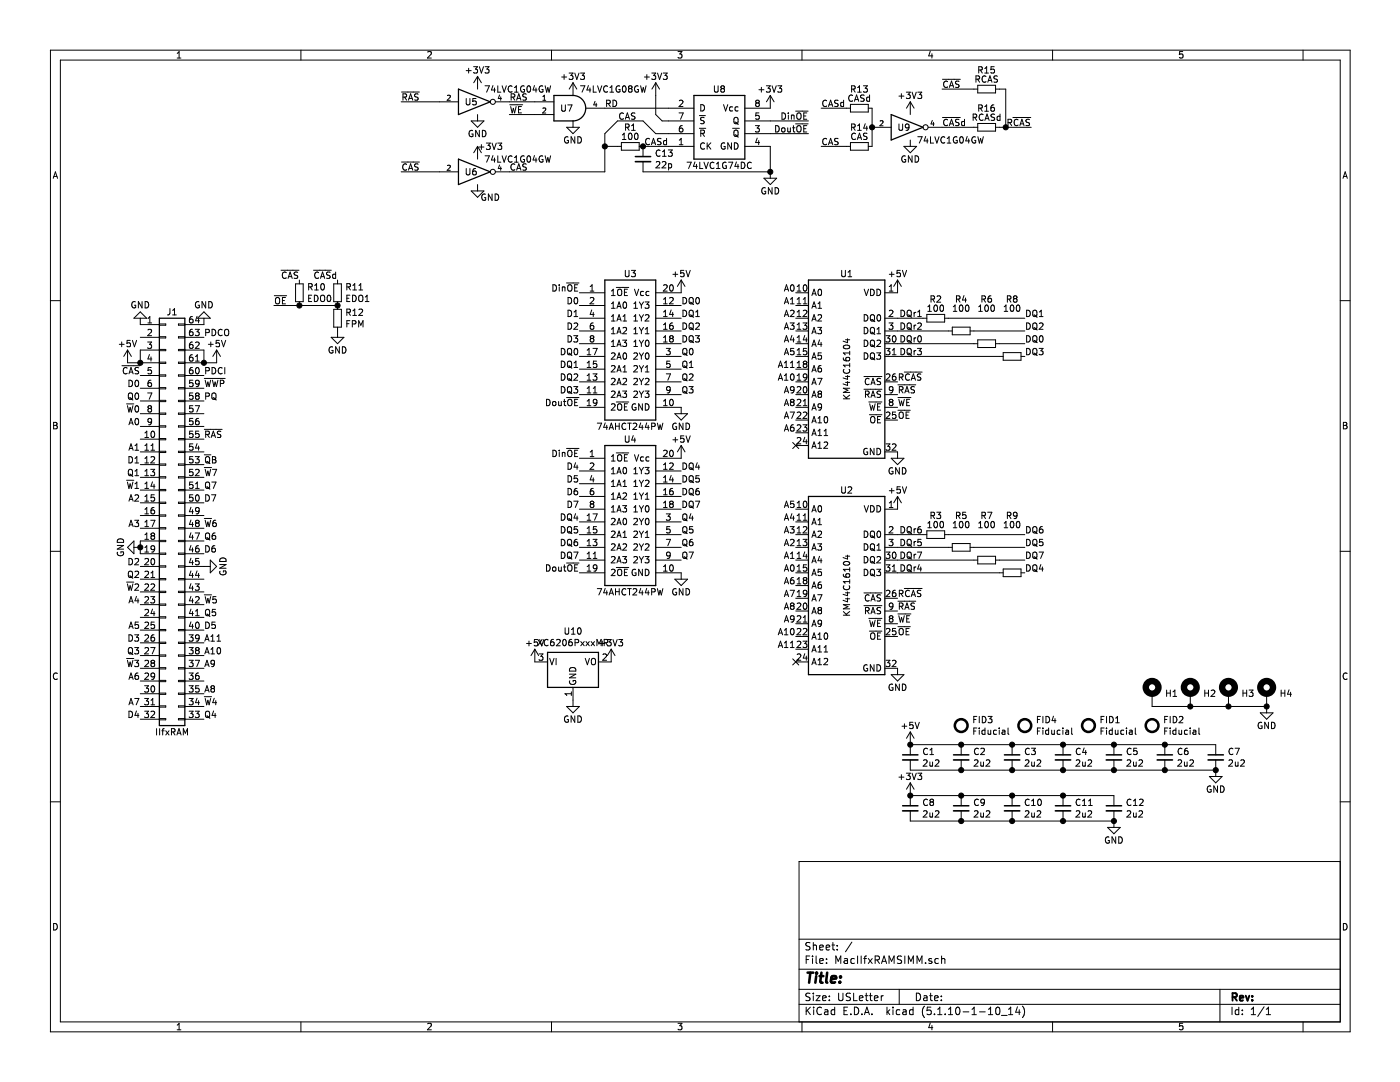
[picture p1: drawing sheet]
EESchema Schematic File Version 4
EELAYER 30 0
EELAYER END
$Descr USLetter 11000 8500
encoding utf-8
Sheet 1 1
Title ""
Date ""
Rev ""
Comp ""
Comment1 ""
Comment2 ""
Comment3 ""
Comment4 ""
$EndDescr
$Comp
L Connector_Generic:Conn_02x32_Counter_Clockwise J1
U 1 1
P 1300 4050
F 0 "J1" H 1350 5650 50  0000 C CNN
F 1 "IIfxRAM" H 1350 2350 50  0000 C CNN
F 2 "stdpads:MacIIROMSIMM_Edge" H 1300 4050 50  0001 C CNN
F 3 "~" H 1300 4050 50  0001 C CNN
	1    1300 4050
	1    0    0    -1  
$EndComp
$Comp
L Mechanical:MountingHole_Pad H3
U 1 1
P 9650 5450
F 0 "H3" H 9750 5453 50  0000 L CNN
F 1 " " H 9750 5408 50  0001 L CNN
F 2 "stdpads:PasteHole_1.1mm_PTH" H 9650 5450 50  0001 C CNN
F 3 "~" H 9650 5450 50  0001 C CNN
	1    9650 5450
	1    0    0    -1  
$EndComp
$Comp
L Mechanical:MountingHole_Pad H4
U 1 1
P 9950 5450
F 0 "H4" H 10050 5453 50  0000 L CNN
F 1 " " H 10050 5408 50  0001 L CNN
F 2 "stdpads:PasteHole_1.1mm_PTH" H 9950 5450 50  0001 C CNN
F 3 "~" H 9950 5450 50  0001 C CNN
	1    9950 5450
	1    0    0    -1  
$EndComp
$Comp
L power:GND #PWR0145
U 1 1
P 9950 5550
F 0 "#PWR0145" H 9950 5300 50  0001 C CNN
F 1 "GND" H 9950 5400 50  0000 C CNN
F 2 "" H 9950 5550 50  0001 C CNN
F 3 "" H 9950 5550 50  0001 C CNN
	1    9950 5550
	-1   0    0    -1  
$EndComp
$Comp
L Mechanical:MountingHole_Pad H2
U 1 1
P 9350 5450
F 0 "H2" H 9450 5453 50  0000 L CNN
F 1 " " H 9450 5408 50  0001 L CNN
F 2 "stdpads:PasteHole_1.1mm_PTH" H 9350 5450 50  0001 C CNN
F 3 "~" H 9350 5450 50  0001 C CNN
	1    9350 5450
	1    0    0    -1  
$EndComp
$Comp
L Mechanical:MountingHole_Pad H1
U 1 1
P 9050 5450
F 0 "H1" H 9150 5453 50  0000 L CNN
F 1 " " H 9150 5408 50  0001 L CNN
F 2 "stdpads:PasteHole_1.1mm_PTH" H 9050 5450 50  0001 C CNN
F 3 "~" H 9050 5450 50  0001 C CNN
	1    9050 5450
	1    0    0    -1  
$EndComp
Wire Wire Line
	9050 5550 9350 5550
Connection ~ 9350 5550
Wire Wire Line
	9350 5550 9650 5550
Connection ~ 9650 5550
Wire Wire Line
	9650 5550 9950 5550
Connection ~ 9950 5550
$Comp
L power:GND #PWR0101
U 1 1
P 1100 2550
F 0 "#PWR0101" H 1100 2300 50  0001 C CNN
F 1 "GND" H 1100 2400 50  0000 C CNN
F 2 "" H 1100 2550 50  0001 C CNN
F 3 "" H 1100 2550 50  0001 C CNN
	1    1100 2550
	-1   0    0    1   
$EndComp
$Comp
L power:GND #PWR0102
U 1 1
P 1100 4300
F 0 "#PWR0102" H 1100 4050 50  0001 C CNN
F 1 "GND" H 1100 4150 50  0000 C CNN
F 2 "" H 1100 4300 50  0001 C CNN
F 3 "" H 1100 4300 50  0001 C CNN
	1    1100 4300
	0    1    1    0   
$EndComp
Wire Wire Line
	1100 4250 1100 4300
$Comp
L power:+5V #PWR0103
U 1 1
P 1000 2850
F 0 "#PWR0103" H 1000 2700 50  0001 C CNN
F 1 "+5V" H 1000 3000 50  0000 C CNN
F 2 "" H 1000 2850 50  0001 C CNN
F 3 "" H 1000 2850 50  0001 C CNN
	1    1000 2850
	1    0    0    -1  
$EndComp
Wire Wire Line
	1000 2850 1100 2850
Wire Wire Line
	1100 2750 1100 2850
Connection ~ 1100 2850
Text Label 1100 2950 2    50   ~ 0
~CAS~
Text Label 1100 3050 2    50   ~ 0
D0
Text Label 1100 3150 2    50   ~ 0
Q0
Text Label 1100 3250 2    50   ~ 0
~W~0
$Comp
L power:GND #PWR0104
U 1 1
P 1600 2550
F 0 "#PWR0104" H 1600 2300 50  0001 C CNN
F 1 "GND" H 1600 2400 50  0000 C CNN
F 2 "" H 1600 2550 50  0001 C CNN
F 3 "" H 1600 2550 50  0001 C CNN
	1    1600 2550
	-1   0    0    1   
$EndComp
$Comp
L power:+5V #PWR0105
U 1 1
P 1700 2850
F 0 "#PWR0105" H 1700 2700 50  0001 C CNN
F 1 "+5V" H 1700 3000 50  0000 C CNN
F 2 "" H 1700 2850 50  0001 C CNN
F 3 "" H 1700 2850 50  0001 C CNN
	1    1700 2850
	-1   0    0    -1  
$EndComp
Wire Wire Line
	1700 2850 1600 2850
Wire Wire Line
	1600 2750 1600 2850
Connection ~ 1600 2850
$Comp
L power:GND #PWR0106
U 1 1
P 1600 4450
F 0 "#PWR0106" H 1600 4200 50  0001 C CNN
F 1 "GND" H 1600 4300 50  0000 C CNN
F 2 "" H 1600 4450 50  0001 C CNN
F 3 "" H 1600 4450 50  0001 C CNN
	1    1600 4450
	0    -1   -1   0   
$EndComp
Text Label 1100 3350 2    50   ~ 0
A0
Text Label 1100 3550 2    50   ~ 0
A1
Text Label 1100 3650 2    50   ~ 0
D1
Text Label 1100 3750 2    50   ~ 0
Q1
Text Label 1100 3850 2    50   ~ 0
~W~1
Text Label 1100 3950 2    50   ~ 0
A2
Text Label 1100 4150 2    50   ~ 0
A3
Text Label 1100 4450 2    50   ~ 0
D2
Text Label 1100 4550 2    50   ~ 0
Q2
Text Label 1100 4650 2    50   ~ 0
~W~2
Text Label 1100 4750 2    50   ~ 0
A4
Connection ~ 1100 4300
Wire Wire Line
	1100 4300 1100 4350
Text Label 1100 4950 2    50   ~ 0
A5
Text Label 1100 5050 2    50   ~ 0
D3
Text Label 1100 5150 2    50   ~ 0
Q3
Text Label 1100 5250 2    50   ~ 0
~W~3
Text Label 1100 5350 2    50   ~ 0
A6
Text Label 1100 5550 2    50   ~ 0
A7
Text Label 1100 5650 2    50   ~ 0
D4
Text Label 1600 5650 0    50   ~ 0
Q4
Text Label 1600 5550 0    50   ~ 0
~W~4
Text Label 1600 5450 0    50   ~ 0
A8
Text Label 1600 5250 0    50   ~ 0
A9
Text Label 1600 5150 0    50   ~ 0
A10
Text Label 1600 5050 0    50   ~ 0
A11
Text Label 1600 4950 0    50   ~ 0
D5
Text Label 1600 4850 0    50   ~ 0
Q5
Text Label 1600 4750 0    50   ~ 0
~W~5
Text Label 1600 4350 0    50   ~ 0
D6
Text Label 1600 4250 0    50   ~ 0
Q6
Text Label 1600 4150 0    50   ~ 0
~W~6
Text Label 1600 3950 0    50   ~ 0
D7
Text Label 1600 3850 0    50   ~ 0
Q7
Text Label 1600 3750 0    50   ~ 0
~W~7
Text Label 1600 3650 0    50   ~ 0
~Q~B
Text Label 1600 3450 0    50   ~ 0
~RAS~
Text Label 1600 3150 0    50   ~ 0
PQ
Text Label 1600 3050 0    50   ~ 0
~WWP~
Text Label 1600 2950 0    50   ~ 0
PDCI
Text Label 1600 2650 0    50   ~ 0
PDCO
Text Label 4000 800  0    50   ~ 0
RAS
Text Label 6350 1050 2    50   ~ 0
Dout~OE~
Text Label 6350 950  2    50   ~ 0
Din~OE~
Text Label 4000 900  0    50   ~ 0
~WE~
Text Label 4750 850  0    50   ~ 0
RD
Wire Wire Line
	4000 800  4200 800 
Wire Wire Line
	4200 900  4000 900 
Wire Wire Line
	6050 1050 6350 1050
Wire Wire Line
	6050 950  6350 950 
$Comp
L power:+5V #PWR0112
U 1 1
P 7150 5850
F 0 "#PWR0112" H 7150 5700 50  0001 C CNN
F 1 "+5V" H 7150 6000 50  0000 C CNN
F 2 "" H 7150 5850 50  0001 C CNN
F 3 "" H 7150 5850 50  0001 C CNN
	1    7150 5850
	-1   0    0    -1  
$EndComp
$Comp
L Device:C_Small C6
U 1 1
P 9150 5950
F 0 "C6" H 9242 5996 50  0000 L CNN
F 1 "2u2" H 9242 5905 50  0000 L CNN
F 2 "stdpads:C_0805" H 9150 5950 50  0001 C CNN
F 3 "~" H 9150 5950 50  0001 C CNN
	1    9150 5950
	1    0    0    -1  
$EndComp
$Comp
L power:GND #PWR0113
U 1 1
P 9550 6050
F 0 "#PWR0113" H 9550 5800 50  0001 C CNN
F 1 "GND" H 9550 5900 50  0000 C CNN
F 2 "" H 9550 6050 50  0001 C CNN
F 3 "" H 9550 6050 50  0001 C CNN
	1    9550 6050
	1    0    0    -1  
$EndComp
Connection ~ 9150 5850
Wire Wire Line
	8750 6050 9150 6050
Wire Wire Line
	8750 5850 9150 5850
$Comp
L Device:C_Small C5
U 1 1
P 8750 5950
F 0 "C5" H 8842 5996 50  0000 L CNN
F 1 "2u2" H 8842 5905 50  0000 L CNN
F 2 "stdpads:C_0805" H 8750 5950 50  0001 C CNN
F 3 "~" H 8750 5950 50  0001 C CNN
	1    8750 5950
	1    0    0    -1  
$EndComp
Wire Wire Line
	9150 5850 9550 5850
$Comp
L Device:C_Small C7
U 1 1
P 9550 5950
F 0 "C7" H 9642 5996 50  0000 L CNN
F 1 "2u2" H 9642 5905 50  0000 L CNN
F 2 "stdpads:C_0805" H 9550 5950 50  0001 C CNN
F 3 "~" H 9550 5950 50  0001 C CNN
	1    9550 5950
	1    0    0    -1  
$EndComp
Connection ~ 9150 6050
Wire Wire Line
	9150 6050 9550 6050
Connection ~ 8750 5850
Connection ~ 8750 6050
Wire Wire Line
	7150 5850 7550 5850
Wire Wire Line
	7150 6050 7550 6050
$Comp
L Device:C_Small C2
U 1 1
P 7550 5950
F 0 "C2" H 7642 5996 50  0000 L CNN
F 1 "2u2" H 7642 5905 50  0000 L CNN
F 2 "stdpads:C_0805" H 7550 5950 50  0001 C CNN
F 3 "~" H 7550 5950 50  0001 C CNN
	1    7550 5950
	1    0    0    -1  
$EndComp
$Comp
L Device:C_Small C4
U 1 1
P 8350 5950
F 0 "C4" H 8442 5996 50  0000 L CNN
F 1 "2u2" H 8442 5905 50  0000 L CNN
F 2 "stdpads:C_0805" H 8350 5950 50  0001 C CNN
F 3 "~" H 8350 5950 50  0001 C CNN
	1    8350 5950
	1    0    0    -1  
$EndComp
$Comp
L Device:C_Small C1
U 1 1
P 7150 5950
F 0 "C1" H 7242 5996 50  0000 L CNN
F 1 "2u2" H 7242 5905 50  0000 L CNN
F 2 "stdpads:C_0805" H 7150 5950 50  0001 C CNN
F 3 "~" H 7150 5950 50  0001 C CNN
	1    7150 5950
	1    0    0    -1  
$EndComp
$Comp
L Device:C_Small C3
U 1 1
P 7950 5950
F 0 "C3" H 8042 5996 50  0000 L CNN
F 1 "2u2" H 8042 5905 50  0000 L CNN
F 2 "stdpads:C_0805" H 7950 5950 50  0001 C CNN
F 3 "~" H 7950 5950 50  0001 C CNN
	1    7950 5950
	1    0    0    -1  
$EndComp
Connection ~ 8350 5850
Wire Wire Line
	8350 5850 8750 5850
Connection ~ 8350 6050
Wire Wire Line
	8350 6050 8750 6050
Connection ~ 7950 5850
Wire Wire Line
	7950 5850 8350 5850
Connection ~ 7950 6050
Wire Wire Line
	7950 6050 8350 6050
Connection ~ 7550 5850
Wire Wire Line
	7550 5850 7950 5850
Connection ~ 7550 6050
Wire Wire Line
	7550 6050 7950 6050
Connection ~ 7150 5850
$Comp
L Mechanical:Fiducial FID4
U 1 1
P 8050 5700
F 0 "FID4" H 8135 5746 50  0000 L CNN
F 1 "Fiducial" H 8135 5655 50  0000 L CNN
F 2 "stdpads:Fiducial" H 8050 5700 50  0001 C CNN
F 3 "~" H 8050 5700 50  0001 C CNN
	1    8050 5700
	1    0    0    -1  
$EndComp
$Comp
L Mechanical:Fiducial FID3
U 1 1
P 7550 5700
F 0 "FID3" H 7635 5746 50  0000 L CNN
F 1 "Fiducial" H 7635 5655 50  0000 L CNN
F 2 "stdpads:Fiducial" H 7550 5700 50  0001 C CNN
F 3 "~" H 7550 5700 50  0001 C CNN
	1    7550 5700
	1    0    0    -1  
$EndComp
$Comp
L Mechanical:Fiducial FID2
U 1 1
P 9050 5700
F 0 "FID2" H 9135 5746 50  0000 L CNN
F 1 "Fiducial" H 9135 5655 50  0000 L CNN
F 2 "stdpads:Fiducial" H 9050 5700 50  0001 C CNN
F 3 "~" H 9050 5700 50  0001 C CNN
	1    9050 5700
	1    0    0    -1  
$EndComp
$Comp
L Mechanical:Fiducial FID1
U 1 1
P 8550 5700
F 0 "FID1" H 8635 5746 50  0000 L CNN
F 1 "Fiducial" H 8635 5655 50  0000 L CNN
F 2 "stdpads:Fiducial" H 8550 5700 50  0001 C CNN
F 3 "~" H 8550 5700 50  0001 C CNN
	1    8550 5700
	1    0    0    -1  
$EndComp
$Comp
L power:GND #PWR0118
U 1 1
P 4500 950
F 0 "#PWR0118" H 4500 700 50  0001 C CNN
F 1 "GND" H 4500 800 50  0000 C CNN
F 2 "" H 4500 950 50  0001 C CNN
F 3 "" H 4500 950 50  0001 C CNN
	1    4500 950 
	1    0    0    -1  
$EndComp
$Comp
L 74xGxx:74AHC1G08 U7
U 1 1
P 4500 850
F 0 "U7" H 4450 850 50  0000 C CNN
F 1 "74LVC1G08GW" H 4550 1000 50  0000 L CNN
F 2 "stdpads:SOT-353" H 4500 850 50  0001 C CNN
F 3 "http://www.ti.com/lit/sg/scyt129e/scyt129e.pdf" H 4500 850 50  0001 C CNN
	1    4500 850 
	1    0    0    -1  
$EndComp
$Comp
L 74xGxx:74AHCT1G04 U5
U 1 1
P 3750 800
F 0 "U5" H 3700 800 50  0000 C CNN
F 1 "74LVC1G04GW" H 3800 900 50  0000 L CNN
F 2 "stdpads:SOT-353" H 3750 800 50  0001 C CNN
F 3 "http://www.ti.com/lit/sg/scyt129e/scyt129e.pdf" H 3750 800 50  0001 C CNN
	1    3750 800 
	1    0    0    -1  
$EndComp
$Comp
L power:GND #PWR0119
U 1 1
P 3750 900
F 0 "#PWR0119" H 3750 650 50  0001 C CNN
F 1 "GND" H 3750 750 50  0000 C CNN
F 2 "" H 3750 900 50  0001 C CNN
F 3 "" H 3750 900 50  0001 C CNN
	1    3750 900 
	1    0    0    -1  
$EndComp
Wire Wire Line
	3150 800  3450 800 
Text Label 3150 800  0    50   ~ 0
~RAS~
$Comp
L power:GND #PWR0122
U 1 1
P 3750 1450
F 0 "#PWR0122" H 3750 1200 50  0001 C CNN
F 1 "GND" H 3850 1350 50  0000 C CNN
F 2 "" H 3750 1450 50  0001 C CNN
F 3 "" H 3750 1450 50  0001 C CNN
	1    3750 1450
	1    0    0    -1  
$EndComp
$Comp
L GW_RAM:DRAM-16Mx4-SOP-32 U1
U 1 1
P 6650 2900
F 0 "U1" H 6650 3650 50  0000 C CNN
F 1 "KM44C16104" V 6650 2900 50  0000 C CNN
F 2 "stdpads:SOJ-32_400mil" H 6650 2150 50  0001 C CNN
F 3 "" H 6650 2300 50  0001 C CNN
	1    6650 2900
	1    0    0    -1  
$EndComp
$Comp
L GW_RAM:DRAM-16Mx4-SOP-32 U2
U 1 1
P 6650 4600
F 0 "U2" H 6650 5350 50  0000 C CNN
F 1 "KM44C16104" V 6650 4600 50  0000 C CNN
F 2 "stdpads:SOJ-32_400mil" H 6650 3850 50  0001 C CNN
F 3 "" H 6650 4000 50  0001 C CNN
	1    6650 4600
	1    0    0    -1  
$EndComp
$Comp
L power:+5V #PWR0123
U 1 1
P 7050 2300
F 0 "#PWR0123" H 7050 2150 50  0001 C CNN
F 1 "+5V" H 7050 2450 50  0000 C CNN
F 2 "" H 7050 2300 50  0001 C CNN
F 3 "" H 7050 2300 50  0001 C CNN
	1    7050 2300
	-1   0    0    -1  
$EndComp
$Comp
L power:+5V #PWR0124
U 1 1
P 7050 4000
F 0 "#PWR0124" H 7050 3850 50  0001 C CNN
F 1 "+5V" H 7050 4150 50  0000 C CNN
F 2 "" H 7050 4000 50  0001 C CNN
F 3 "" H 7050 4000 50  0001 C CNN
	1    7050 4000
	-1   0    0    -1  
$EndComp
$Comp
L power:GND #PWR0125
U 1 1
P 7050 3550
F 0 "#PWR0125" H 7050 3300 50  0001 C CNN
F 1 "GND" H 7050 3400 50  0000 C CNN
F 2 "" H 7050 3550 50  0001 C CNN
F 3 "" H 7050 3550 50  0001 C CNN
	1    7050 3550
	1    0    0    -1  
$EndComp
$Comp
L power:GND #PWR0126
U 1 1
P 7050 5250
F 0 "#PWR0126" H 7050 5000 50  0001 C CNN
F 1 "GND" H 7050 5100 50  0000 C CNN
F 2 "" H 7050 5250 50  0001 C CNN
F 3 "" H 7050 5250 50  0001 C CNN
	1    7050 5250
	1    0    0    -1  
$EndComp
Text Label 8050 4500 0    50   ~ 0
DQ4
Text Label 8050 4300 0    50   ~ 0
DQ5
Text Label 8050 4200 0    50   ~ 0
DQ6
Text Label 8050 4400 0    50   ~ 0
DQ7
Text Label 7050 4700 0    50   ~ 0
R~CAS~
Text Label 7050 4800 0    50   ~ 0
~RAS~
Text Label 7050 4900 0    50   ~ 0
~WE~
Text Label 7050 3100 0    50   ~ 0
~RAS~
Text Label 7050 3200 0    50   ~ 0
~WE~
NoConn ~ 6250 3500
NoConn ~ 6250 5200
$Comp
L GW_Logic:741G74DC U8
U 1 1
P 5650 1000
F 0 "U8" H 5650 1300 50  0000 C CNN
F 1 "74LVC1G74DC" H 5650 700 50  0000 C CNN
F 2 "stdpads:NXP_TSSOP-8_3x3mm_P0.65mm" H 5650 650 50  0001 C TNN
F 3 "" H 5650 800 60  0001 C CNN
	1    5650 1000
	1    0    0    -1  
$EndComp
$Comp
L GW_Logic:74244 U3
U 1 1
P 4950 2750
F 0 "U3" H 4950 3350 50  0000 C CNN
F 1 "74AHCT244PW" H 4950 2150 50  0000 C CNN
F 2 "stdpads:SOIC-20W_7.5mm" H 4950 2100 50  0001 C TNN
F 3 "" H 4950 2850 60  0001 C CNN
	1    4950 2750
	-1   0    0    -1  
$EndComp
Text Label 4550 2400 2    50   ~ 0
D0
Text Label 4550 2500 2    50   ~ 0
D1
Text Label 4550 2600 2    50   ~ 0
D2
Text Label 4550 2700 2    50   ~ 0
D3
Text Label 5350 2800 0    50   ~ 0
Q0
Text Label 5350 2900 0    50   ~ 0
Q1
Text Label 5350 3000 0    50   ~ 0
Q2
Text Label 5350 3100 0    50   ~ 0
Q3
Text Label 4550 2800 2    50   ~ 0
DQ0
Text Label 4550 2900 2    50   ~ 0
DQ1
Text Label 4550 3000 2    50   ~ 0
DQ2
Text Label 4550 3100 2    50   ~ 0
DQ3
Text Label 5350 2400 0    50   ~ 0
DQ0
Text Label 5350 2500 0    50   ~ 0
DQ1
Text Label 5350 2600 0    50   ~ 0
DQ2
Text Label 5350 2700 0    50   ~ 0
DQ3
$Comp
L GW_Logic:74244 U4
U 1 1
P 4950 4050
F 0 "U4" H 4950 4650 50  0000 C CNN
F 1 "74AHCT244PW" H 4950 3450 50  0000 C CNN
F 2 "stdpads:SOIC-20W_7.5mm" H 4950 3400 50  0001 C TNN
F 3 "" H 4950 4150 60  0001 C CNN
	1    4950 4050
	-1   0    0    -1  
$EndComp
Text Label 5350 3700 0    50   ~ 0
DQ4
Text Label 5350 3800 0    50   ~ 0
DQ5
Text Label 5350 3900 0    50   ~ 0
DQ6
Text Label 5350 4000 0    50   ~ 0
DQ7
Text Label 4550 4100 2    50   ~ 0
DQ4
Text Label 4550 4200 2    50   ~ 0
DQ5
Text Label 4550 4300 2    50   ~ 0
DQ6
Text Label 4550 4400 2    50   ~ 0
DQ7
Text Label 5350 4100 0    50   ~ 0
Q4
Text Label 5350 4200 0    50   ~ 0
Q5
Text Label 5350 4300 0    50   ~ 0
Q6
Text Label 5350 4400 0    50   ~ 0
Q7
Text Label 4550 3700 2    50   ~ 0
D4
Text Label 4550 3800 2    50   ~ 0
D5
Text Label 4550 3900 2    50   ~ 0
D6
Text Label 4550 4000 2    50   ~ 0
D7
$Comp
L power:GND #PWR0107
U 1 1
P 5350 4500
F 0 "#PWR0107" H 5350 4250 50  0001 C CNN
F 1 "GND" H 5350 4350 50  0000 C CNN
F 2 "" H 5350 4500 50  0001 C CNN
F 3 "" H 5350 4500 50  0001 C CNN
	1    5350 4500
	1    0    0    -1  
$EndComp
$Comp
L power:GND #PWR0108
U 1 1
P 5350 3200
F 0 "#PWR0108" H 5350 2950 50  0001 C CNN
F 1 "GND" H 5350 3050 50  0000 C CNN
F 2 "" H 5350 3200 50  0001 C CNN
F 3 "" H 5350 3200 50  0001 C CNN
	1    5350 3200
	1    0    0    -1  
$EndComp
$Comp
L power:+5V #PWR0109
U 1 1
P 5350 2300
F 0 "#PWR0109" H 5350 2150 50  0001 C CNN
F 1 "+5V" H 5350 2450 50  0000 C CNN
F 2 "" H 5350 2300 50  0001 C CNN
F 3 "" H 5350 2300 50  0001 C CNN
	1    5350 2300
	-1   0    0    -1  
$EndComp
$Comp
L power:+5V #PWR0110
U 1 1
P 5350 3600
F 0 "#PWR0110" H 5350 3450 50  0001 C CNN
F 1 "+5V" H 5350 3750 50  0000 C CNN
F 2 "" H 5350 3600 50  0001 C CNN
F 3 "" H 5350 3600 50  0001 C CNN
	1    5350 3600
	-1   0    0    -1  
$EndComp
Text Label 4550 2300 2    50   ~ 0
Din~OE~
Text Label 4550 3600 2    50   ~ 0
Din~OE~
Text Label 4550 3200 2    50   ~ 0
Dout~OE~
Text Label 4550 4500 2    50   ~ 0
Dout~OE~
Text Label 4000 1350 0    50   ~ 0
CAS
Text Label 3150 1350 0    50   ~ 0
~CAS~
Wire Wire Line
	3150 1350 3450 1350
Text Label 7050 3300 0    50   ~ 0
~OE~
Text Label 7050 5000 0    50   ~ 0
~OE~
Wire Wire Line
	5050 1150 5250 1150
Connection ~ 5050 1150
Wire Wire Line
	6050 1350 6050 1150
$Comp
L 74xGxx:74AHCT1G04 U6
U 1 1
P 3750 1350
F 0 "U6" H 3700 1350 50  0000 C CNN
F 1 "74LVC1G04GW" H 3800 1450 50  0000 L CNN
F 2 "stdpads:SOT-353" H 3750 1350 50  0001 C CNN
F 3 "http://www.ti.com/lit/sg/scyt129e/scyt129e.pdf" H 3750 1350 50  0001 C CNN
	1    3750 1350
	1    0    0    -1  
$EndComp
Text Label 7050 3000 0    50   ~ 0
R~CAS~
Text Label 8050 2800 0    50   ~ 0
DQ3
Wire Wire Line
	7450 2500 8050 2500
Text Label 8050 2500 0    50   ~ 0
DQ1
$Comp
L Device:R_Small R8
U 1 1
P 7950 2800
F 0 "R8" V 7500 2800 50  0000 C CNN
F 1 "100" V 7600 2800 50  0000 C BNN
F 2 "stdpads:R_0805" H 7950 2800 50  0001 C CNN
F 3 "~" H 7950 2800 50  0001 C CNN
	1    7950 2800
	0    1    1    0   
$EndComp
Wire Wire Line
	7850 2700 8050 2700
$Comp
L Device:R_Small R6
U 1 1
P 7750 2700
F 0 "R6" V 7400 2700 50  0000 C CNN
F 1 "100" V 7500 2700 50  0000 C BNN
F 2 "stdpads:R_0805" H 7750 2700 50  0001 C CNN
F 3 "~" H 7750 2700 50  0001 C CNN
	1    7750 2700
	0    1    1    0   
$EndComp
Wire Wire Line
	8050 2600 7650 2600
$Comp
L Device:R_Small R4
U 1 1
P 7550 2600
F 0 "R4" V 7300 2600 50  0000 C CNN
F 1 "100" V 7400 2600 50  0000 C BNN
F 2 "stdpads:R_0805" H 7550 2600 50  0001 C CNN
F 3 "~" H 7550 2600 50  0001 C CNN
	1    7550 2600
	0    1    1    0   
$EndComp
Wire Wire Line
	5150 900  5150 750 
Wire Wire Line
	5200 950  5150 900 
Wire Wire Line
	5250 950  5200 950 
Wire Wire Line
	5150 1050 5250 1050
Wire Wire Line
	5050 950  5150 1050
Wire Wire Line
	5250 850  4750 850 
Wire Wire Line
	4000 1350 4750 1350
$Comp
L power:GND #PWR0111
U 1 1
P 6050 1350
F 0 "#PWR0111" H 6050 1100 50  0001 C CNN
F 1 "GND" H 6050 1200 50  0000 C CNN
F 2 "" H 6050 1350 50  0001 C CNN
F 3 "" H 6050 1350 50  0001 C CNN
	1    6050 1350
	1    0    0    -1  
$EndComp
Connection ~ 6050 1350
Wire Wire Line
	5050 1350 6050 1350
Connection ~ 4750 1150
Wire Wire Line
	4750 1350 4750 1150
Wire Wire Line
	4750 1150 4850 1150
$Comp
L Device:R_Small R3
U 1 1
P 7350 4200
F 0 "R3" V 7200 4200 50  0000 C CNN
F 1 "100" V 7300 4200 50  0000 C BNN
F 2 "stdpads:R_0805" H 7350 4200 50  0001 C CNN
F 3 "~" H 7350 4200 50  0001 C CNN
	1    7350 4200
	0    1    1    0   
$EndComp
Wire Wire Line
	7450 4200 8050 4200
$Comp
L Device:R_Small R9
U 1 1
P 7950 4500
F 0 "R9" V 7500 4500 50  0000 C CNN
F 1 "100" V 7600 4500 50  0000 C BNN
F 2 "stdpads:R_0805" H 7950 4500 50  0001 C CNN
F 3 "~" H 7950 4500 50  0001 C CNN
	1    7950 4500
	0    1    1    0   
$EndComp
Wire Wire Line
	7850 4400 8050 4400
$Comp
L Device:R_Small R7
U 1 1
P 7750 4400
F 0 "R7" V 7400 4400 50  0000 C CNN
F 1 "100" V 7500 4400 50  0000 C BNN
F 2 "stdpads:R_0805" H 7750 4400 50  0001 C CNN
F 3 "~" H 7750 4400 50  0001 C CNN
	1    7750 4400
	0    1    1    0   
$EndComp
Wire Wire Line
	8050 4300 7650 4300
$Comp
L Device:R_Small R5
U 1 1
P 7550 4300
F 0 "R5" V 7300 4300 50  0000 C CNN
F 1 "100" V 7400 4300 50  0000 C BNN
F 2 "stdpads:R_0805" H 7550 4300 50  0001 C CNN
F 3 "~" H 7550 4300 50  0001 C CNN
	1    7550 4300
	0    1    1    0   
$EndComp
$Comp
L Device:C_Small C12
U 1 1
P 8750 6350
F 0 "C12" H 8842 6396 50  0000 L CNN
F 1 "2u2" H 8842 6305 50  0000 L CNN
F 2 "stdpads:C_0805" H 8750 6350 50  0001 C CNN
F 3 "~" H 8750 6350 50  0001 C CNN
	1    8750 6350
	1    0    0    -1  
$EndComp
Wire Wire Line
	7150 6250 7550 6250
Wire Wire Line
	7150 6450 7550 6450
$Comp
L Device:C_Small C9
U 1 1
P 7550 6350
F 0 "C9" H 7642 6396 50  0000 L CNN
F 1 "2u2" H 7642 6305 50  0000 L CNN
F 2 "stdpads:C_0805" H 7550 6350 50  0001 C CNN
F 3 "~" H 7550 6350 50  0001 C CNN
	1    7550 6350
	1    0    0    -1  
$EndComp
$Comp
L Device:C_Small C11
U 1 1
P 8350 6350
F 0 "C11" H 8442 6396 50  0000 L CNN
F 1 "2u2" H 8442 6305 50  0000 L CNN
F 2 "stdpads:C_0805" H 8350 6350 50  0001 C CNN
F 3 "~" H 8350 6350 50  0001 C CNN
	1    8350 6350
	1    0    0    -1  
$EndComp
$Comp
L Device:C_Small C8
U 1 1
P 7150 6350
F 0 "C8" H 7242 6396 50  0000 L CNN
F 1 "2u2" H 7242 6305 50  0000 L CNN
F 2 "stdpads:C_0805" H 7150 6350 50  0001 C CNN
F 3 "~" H 7150 6350 50  0001 C CNN
	1    7150 6350
	1    0    0    -1  
$EndComp
$Comp
L Device:C_Small C10
U 1 1
P 7950 6350
F 0 "C10" H 8042 6396 50  0000 L CNN
F 1 "2u2" H 8042 6305 50  0000 L CNN
F 2 "stdpads:C_0805" H 7950 6350 50  0001 C CNN
F 3 "~" H 7950 6350 50  0001 C CNN
	1    7950 6350
	1    0    0    -1  
$EndComp
Connection ~ 8350 6250
Wire Wire Line
	8350 6250 8750 6250
Connection ~ 8350 6450
Wire Wire Line
	8350 6450 8750 6450
Connection ~ 7950 6250
Wire Wire Line
	7950 6250 8350 6250
Connection ~ 7950 6450
Wire Wire Line
	7950 6450 8350 6450
Connection ~ 7550 6250
Wire Wire Line
	7550 6250 7950 6250
Connection ~ 7550 6450
Wire Wire Line
	7550 6450 7950 6450
$Comp
L power:+3V3 #PWR0114
U 1 1
P 3750 700
F 0 "#PWR0114" H 3750 550 50  0001 C CNN
F 1 "+3V3" H 3750 850 50  0000 C CNN
F 2 "" H 3750 700 50  0001 C CNN
F 3 "" H 3750 700 50  0001 C CNN
	1    3750 700 
	1    0    0    -1  
$EndComp
$Comp
L power:+3V3 #PWR0115
U 1 1
P 3750 1250
F 0 "#PWR0115" H 3750 1100 50  0001 C CNN
F 1 "+3V3" H 3850 1350 50  0000 C CNN
F 2 "" H 3750 1250 50  0001 C CNN
F 3 "" H 3750 1250 50  0001 C CNN
	1    3750 1250
	1    0    0    -1  
$EndComp
$Comp
L power:+3V3 #PWR0116
U 1 1
P 4500 750
F 0 "#PWR0116" H 4500 600 50  0001 C CNN
F 1 "+3V3" H 4500 900 50  0000 C CNN
F 2 "" H 4500 750 50  0001 C CNN
F 3 "" H 4500 750 50  0001 C CNN
	1    4500 750 
	1    0    0    -1  
$EndComp
$Comp
L power:+3V3 #PWR0117
U 1 1
P 6050 850
F 0 "#PWR0117" H 6050 700 50  0001 C CNN
F 1 "+3V3" H 6050 1000 50  0000 C CNN
F 2 "" H 6050 850 50  0001 C CNN
F 3 "" H 6050 850 50  0001 C CNN
	1    6050 850 
	1    0    0    -1  
$EndComp
$Comp
L power:GND #PWR0121
U 1 1
P 8750 6450
F 0 "#PWR0121" H 8750 6200 50  0001 C CNN
F 1 "GND" H 8750 6300 50  0000 C CNN
F 2 "" H 8750 6450 50  0001 C CNN
F 3 "" H 8750 6450 50  0001 C CNN
	1    8750 6450
	1    0    0    -1  
$EndComp
$Comp
L power:+3V3 #PWR0127
U 1 1
P 7150 6250
F 0 "#PWR0127" H 7150 6100 50  0001 C CNN
F 1 "+3V3" H 7150 6400 50  0000 C CNN
F 2 "" H 7150 6250 50  0001 C CNN
F 3 "" H 7150 6250 50  0001 C CNN
	1    7150 6250
	1    0    0    -1  
$EndComp
Connection ~ 7150 6250
Text Label 6250 2300 2    50   ~ 0
A0
Text Label 6250 2400 2    50   ~ 0
A1
Text Label 6250 2500 2    50   ~ 0
A2
Text Label 6250 2600 2    50   ~ 0
A3
Text Label 6250 2700 2    50   ~ 0
A4
Text Label 6250 2800 2    50   ~ 0
A5
Text Label 6250 3400 2    50   ~ 0
A6
Text Label 6250 3300 2    50   ~ 0
A7
Text Label 6250 3200 2    50   ~ 0
A8
Text Label 6250 3100 2    50   ~ 0
A9
Text Label 6250 3000 2    50   ~ 0
A10
Text Label 6250 2900 2    50   ~ 0
A11
Text Label 6250 4500 2    50   ~ 0
A0
Text Label 6250 4400 2    50   ~ 0
A1
Text Label 6250 4300 2    50   ~ 0
A2
Text Label 6250 4200 2    50   ~ 0
A3
Text Label 6250 4100 2    50   ~ 0
A4
Text Label 6250 4000 2    50   ~ 0
A5
Text Label 6250 4600 2    50   ~ 0
A6
Text Label 6250 4700 2    50   ~ 0
A7
Text Label 6250 4800 2    50   ~ 0
A8
Text Label 6250 4900 2    50   ~ 0
A9
Text Label 6250 5000 2    50   ~ 0
A10
Text Label 6250 5100 2    50   ~ 0
A11
Text Label 7250 2800 2    50   ~ 0
DQr3
Wire Wire Line
	7250 2500 7050 2500
Wire Wire Line
	7050 2800 7850 2800
Wire Wire Line
	7050 2700 7650 2700
Wire Wire Line
	7050 2600 7450 2600
Wire Wire Line
	7050 4500 7850 4500
Wire Wire Line
	7050 4400 7650 4400
Wire Wire Line
	7050 4300 7450 4300
Wire Wire Line
	7250 4200 7050 4200
Text Label 7250 2500 2    50   ~ 0
DQr1
Text Label 7250 4300 2    50   ~ 0
DQr5
Text Label 7250 4400 2    50   ~ 0
DQr7
Text Label 7250 4500 2    50   ~ 0
DQr4
Text Label 7250 4200 2    50   ~ 0
DQr6
$Comp
L power:+5V #PWR0132
U 1 1
P 4200 5200
F 0 "#PWR0132" H 4200 5050 50  0001 C CNN
F 1 "+5V" H 4200 5350 50  0000 C CNN
F 2 "" H 4200 5200 50  0001 C CNN
F 3 "" H 4200 5200 50  0001 C CNN
	1    4200 5200
	-1   0    0    -1  
$EndComp
$Comp
L power:+3V3 #PWR0133
U 1 1
P 4800 5200
F 0 "#PWR0133" H 4800 5050 50  0001 C CNN
F 1 "+3V3" H 4800 5350 50  0000 C CNN
F 2 "" H 4800 5200 50  0001 C CNN
F 3 "" H 4800 5200 50  0001 C CNN
	1    4800 5200
	1    0    0    -1  
$EndComp
$Comp
L power:GND #PWR0134
U 1 1
P 4500 5500
F 0 "#PWR0134" H 4500 5250 50  0001 C CNN
F 1 "GND" H 4500 5350 50  0000 C CNN
F 2 "" H 4500 5500 50  0001 C CNN
F 3 "" H 4500 5500 50  0001 C CNN
	1    4500 5500
	1    0    0    -1  
$EndComp
Text Label 7250 2700 2    50   ~ 0
DQr0
Text Label 7250 2600 2    50   ~ 0
DQr2
Text Label 8050 2600 0    50   ~ 0
DQ2
Text Label 8050 2700 0    50   ~ 0
DQ0
$Comp
L Device:R_Small R11
U 1 1
P 2650 2300
F 0 "R11" H 2709 2346 50  0000 L CNN
F 1 "EDO1" H 2709 2255 50  0000 L CNN
F 2 "stdpads:R_0805" H 2650 2300 50  0001 C CNN
F 3 "~" H 2650 2300 50  0001 C CNN
	1    2650 2300
	1    0    0    -1  
$EndComp
$Comp
L Device:R_Small R12
U 1 1
P 2650 2500
F 0 "R12" H 2709 2546 50  0000 L CNN
F 1 "FPM" H 2709 2455 50  0000 L CNN
F 2 "stdpads:R_0805" H 2650 2500 50  0001 C CNN
F 3 "~" H 2650 2500 50  0001 C CNN
	1    2650 2500
	1    0    0    -1  
$EndComp
$Comp
L Device:R_Small R10
U 1 1
P 2350 2300
F 0 "R10" H 2409 2346 50  0000 L CNN
F 1 "EDO0" H 2409 2255 50  0000 L CNN
F 2 "stdpads:R_0805" H 2350 2300 50  0001 C CNN
F 3 "~" H 2350 2300 50  0001 C CNN
	1    2350 2300
	1    0    0    -1  
$EndComp
Wire Wire Line
	2650 2400 2350 2400
Connection ~ 2650 2400
Text Label 2150 2400 0    50   ~ 0
~OE~
Wire Wire Line
	2150 2400 2350 2400
Connection ~ 2350 2400
Text Label 2350 2200 2    50   ~ 0
~CAS~
Text Label 5250 1150 2    50   ~ 0
CASd
$Comp
L Device:R_Small R13
U 1 1
P 6750 850
F 0 "R13" V 6600 850 50  0000 C CNN
F 1 "CASd" V 6700 850 50  0000 C BNN
F 2 "stdpads:R_0805" H 6750 850 50  0001 C CNN
F 3 "~" H 6750 850 50  0001 C CNN
	1    6750 850 
	0    1    1    0   
$EndComp
$Comp
L Device:R_Small R14
U 1 1
P 6750 1150
F 0 "R14" V 6600 1150 50  0000 C CNN
F 1 "CAS" V 6700 1150 50  0000 C BNN
F 2 "stdpads:R_0805" H 6750 1150 50  0001 C CNN
F 3 "~" H 6750 1150 50  0001 C CNN
	1    6750 1150
	0    1    1    0   
$EndComp
Text Label 6450 850  0    50   ~ 0
CASd
Wire Wire Line
	6450 850  6650 850 
Text Label 6450 1150 0    50   ~ 0
CAS
Wire Wire Line
	6450 1150 6650 1150
Wire Wire Line
	6850 850  6850 1000
Connection ~ 6850 1000
Wire Wire Line
	6850 1000 6850 1150
$Comp
L power:+3V3 #PWR0135
U 1 1
P 7150 900
F 0 "#PWR0135" H 7150 750 50  0001 C CNN
F 1 "+3V3" H 7150 1050 50  0000 C CNN
F 2 "" H 7150 900 50  0001 C CNN
F 3 "" H 7150 900 50  0001 C CNN
	1    7150 900 
	1    0    0    -1  
$EndComp
$Comp
L power:GND #PWR0136
U 1 1
P 7150 1100
F 0 "#PWR0136" H 7150 850 50  0001 C CNN
F 1 "GND" H 7150 950 50  0000 C CNN
F 2 "" H 7150 1100 50  0001 C CNN
F 3 "" H 7150 1100 50  0001 C CNN
	1    7150 1100
	1    0    0    -1  
$EndComp
Text Label 7400 1000 0    50   ~ 0
~CAS~d
Text Label 7400 700  0    50   ~ 0
~CAS~
$Comp
L power:GND #PWR0137
U 1 1
P 2650 2600
F 0 "#PWR0137" H 2650 2350 50  0001 C CNN
F 1 "GND" H 2650 2450 50  0000 C CNN
F 2 "" H 2650 2600 50  0001 C CNN
F 3 "" H 2650 2600 50  0001 C CNN
	1    2650 2600
	1    0    0    -1  
$EndComp
Text Label 2650 2200 2    50   ~ 0
~CAS~d
$Comp
L power:+3V3 #PWR0120
U 1 1
P 5150 750
F 0 "#PWR0120" H 5150 600 50  0001 C CNN
F 1 "+3V3" H 5150 900 50  0000 C CNN
F 2 "" H 5150 750 50  0001 C CNN
F 3 "" H 5150 750 50  0001 C CNN
	1    5150 750 
	1    0    0    -1  
$EndComp
$Comp
L Regulator_Linear:XC6206PxxxMR U10
U 1 1
P 4500 5200
F 0 "U10" H 4500 5442 50  0000 C CNN
F 1 "XC6206PxxxMR" H 4500 5351 50  0000 C CNN
F 2 "stdpads:SOT-23" H 4500 5425 50  0001 C CIN
F 3 "https://www.torexsemi.com/file/xc6206/XC6206.pdf" H 4500 5200 50  0001 C CNN
	1    4500 5200
	1    0    0    -1  
$EndComp
$Comp
L 74xGxx:74AHCT1G04 U9
U 1 1
P 7150 1000
F 0 "U9" H 7100 1000 50  0000 C CNN
F 1 "74LVC1G04GW" H 7200 900 50  0000 L CNN
F 2 "stdpads:SOT-353" H 7150 1000 50  0001 C CNN
F 3 "http://www.ti.com/lit/sg/scyt129e/scyt129e.pdf" H 7150 1000 50  0001 C CNN
	1    7150 1000
	1    0    0    -1  
$EndComp
Connection ~ 8750 6450
Connection ~ 9550 6050
Text Label 5000 950  2    50   ~ 0
CAS
Wire Wire Line
	4750 1050 4750 1150
Wire Wire Line
	4850 950  4750 1050
Wire Wire Line
	4850 950  5050 950 
$Comp
L Device:R_Small R2
U 1 1
P 7350 2500
F 0 "R2" V 7200 2500 50  0000 C CNN
F 1 "100" V 7300 2500 50  0000 C BNN
F 2 "stdpads:R_0805" H 7350 2500 50  0001 C CNN
F 3 "~" H 7350 2500 50  0001 C CNN
	1    7350 2500
	0    1    1    0   
$EndComp
$Comp
L Device:R_Small R1
U 1 1
P 4950 1150
F 0 "R1" V 4800 1150 50  0000 C CNN
F 1 "100" V 4900 1150 50  0000 C BNN
F 2 "stdpads:R_0805" H 4950 1150 50  0001 C CNN
F 3 "~" H 4950 1150 50  0001 C CNN
	1    4950 1150
	0    1    1    0   
$EndComp
$Comp
L Device:C_Small C13
U 1 1
P 5050 1250
F 0 "C13" H 5142 1296 50  0000 L CNN
F 1 "22p" H 5142 1205 50  0000 L CNN
F 2 "stdpads:C_0805" H 5050 1250 50  0001 C CNN
F 3 "~" H 5050 1250 50  0001 C CNN
	1    5050 1250
	1    0    0    -1  
$EndComp
Wire Wire Line
	7900 700  7900 1000
Text Label 8100 1000 2    50   ~ 0
R~CAS~
Wire Wire Line
	7900 1000 7850 1000
Wire Wire Line
	7400 1000 7650 1000
Wire Wire Line
	7400 700  7650 700 
Wire Wire Line
	7900 1000 8100 1000
Connection ~ 7900 1000
$Comp
L Device:R_Small R16
U 1 1
P 7750 1000
F 0 "R16" V 7600 1000 50  0000 C CNN
F 1 "RCASd" V 7700 1000 50  0000 C BNN
F 2 "stdpads:R_0805" H 7750 1000 50  0001 C CNN
F 3 "~" H 7750 1000 50  0001 C CNN
	1    7750 1000
	0    -1   1    0   
$EndComp
$Comp
L Device:R_Small R15
U 1 1
P 7750 700
F 0 "R15" V 7600 700 50  0000 C CNN
F 1 "RCAS" V 7700 700 50  0000 C BNN
F 2 "stdpads:R_0805" H 7750 700 50  0001 C CNN
F 3 "~" H 7750 700 50  0001 C CNN
	1    7750 700 
	0    -1   1    0   
$EndComp
Wire Wire Line
	7900 700  7850 700 
$EndSCHEMATC
